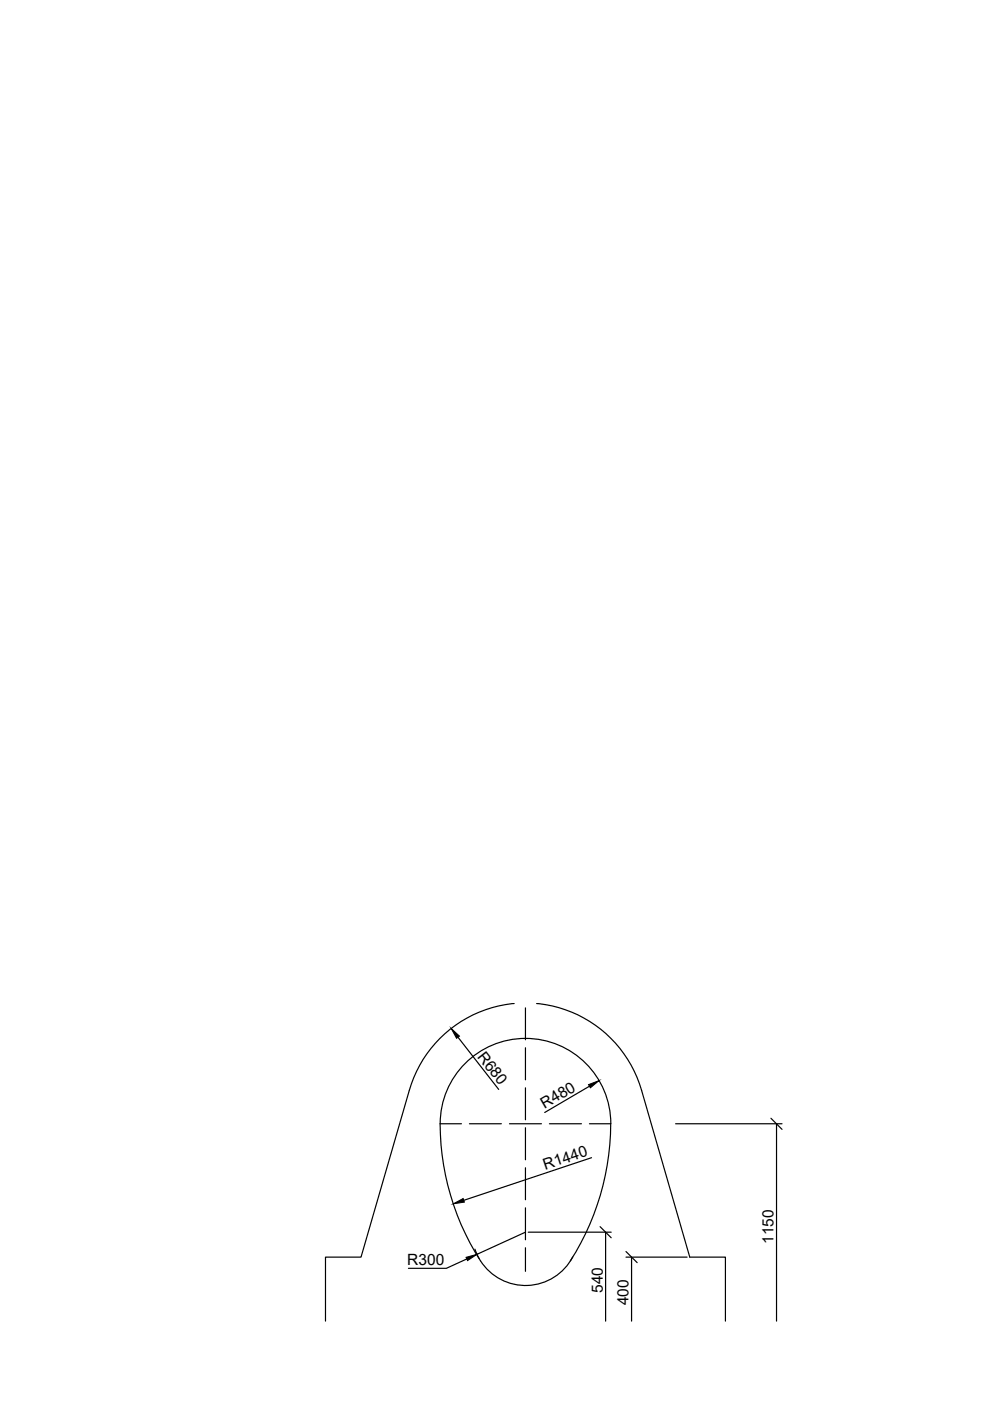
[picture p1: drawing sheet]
<svg xmlns="http://www.w3.org/2000/svg" width="210mm" height="297mm" viewBox="0 0 210 297" stroke-linecap="round" stroke-linejoin="round" font-family="sans-serif">
<!-- layer: 0 -->
<g fill="none" stroke="#000" stroke-width=".25">
<path d="M97.1 219.9l8.6 11.1M109 212.8a25.5 25.5 0 0 0-22.2 18.3l-10.3 35.4h-7.5v13.6M111.4 213.7v6.8M113.8 212.8a25.5 25.5 0 0 1 22.2 18.3l10.2 35.4h7.6v13.6M93.3 238.2a18.1 18.1 0 0 1 18.1-18 18.1 18.1 0 0 1 18.1 18M97.8 238.3h-4.5a53.9 53.9 0 0 0 9.2 29.9 11.3 11.3 0 0 0 18.9-1.7M99.5 238.3h6.8M108 238.3h6.8M111.4 222.2v6.7M111.4 230.6v6.8M111.4 239.1v6.8M116.5 238.3h6.8"/>
<path d="M125 238.3h4.5M125 230.3l-9.5 5.6M129.5 238.3a54 54 0 0 1-8.6 29M143.2 238.3h22.6M163.5 237.1l2.3 2.3M164.6 238.3v41.8M111.4 247.6v6.8M111.4 256.1v6.8M125.4 245.5l-27.1 9M99 266.9l-4.4 2h-8M100.7 264.8l.9 2M111.4 264.5v5"/>
<path d="M111.4 261.2l-10.3 4.7M112 261.2h17.6M127.2 260.1l2.4 2.3M128.4 261.2v18.9M132.7 266.5h13M132.7 265.4l2.4 2.3M133.9 266.5v13.6"/>
</g>
<path d="M95.7 218l1.7 1.7-.6 .4zM124.8 230l2.2-.9-1.8 1.5zM96.1 255.2l2.1-1.1 .3 .8zM98.8 266.6l2.3-.7-2 1.4z" fill="#000" stroke="#000" stroke-width=".21"/>
<g font-size="3.3">
<text x="101.1" y="224.1" transform="rotate(52 101.1 224.1)">R680</text>
<text x="115.5" y="235.1" transform="rotate(-30 115.5 235.1)">R480</text>
<text x="115.6" y="248.1" transform="rotate(-18 115.6 248.1)">R1440</text>
<text x="164" y="263.7" transform="rotate(-90 164 263.7)">1150</text>
<text x="86.3" y="268.3">R300</text>
<text x="127.8" y="274.2" transform="rotate(-90 127.8 274.2)">540</text>
<text x="133.3" y="276.8" transform="rotate(-90 133.3 276.8)">400</text>
</g>
</svg>
